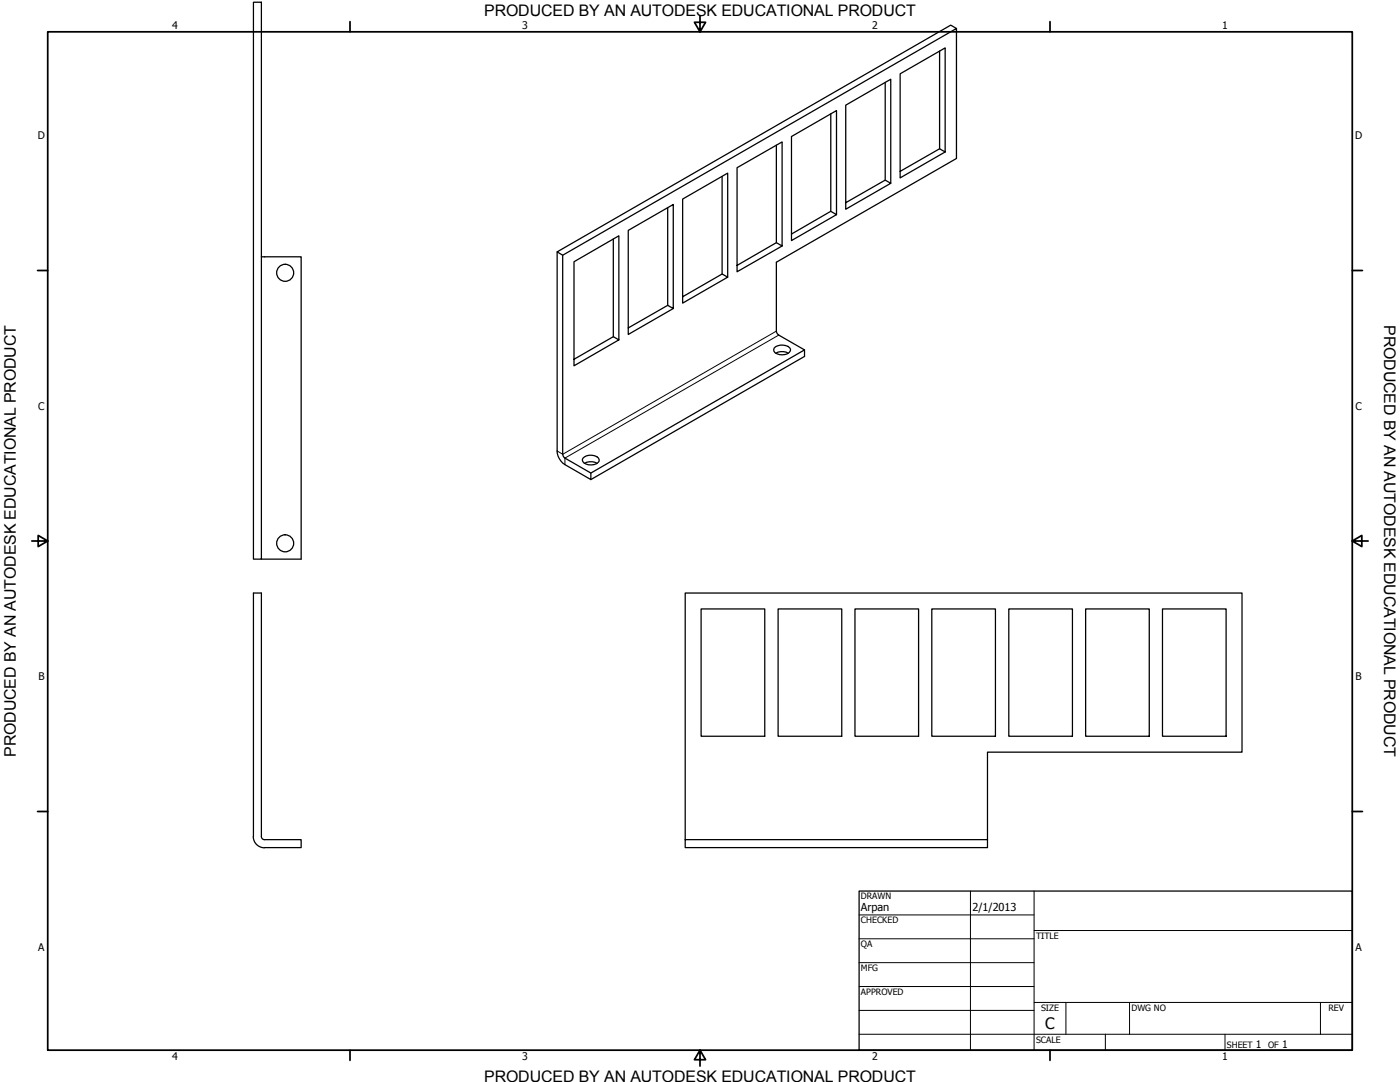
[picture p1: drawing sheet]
<svg xmlns="http://www.w3.org/2000/svg" width="559mm" height="432mm" viewBox="0 0 559 432" stroke-linecap="round" stroke-linejoin="round" font-family="sans-serif">
<!-- layer: Visible (ANSI) -->
<g fill="none" stroke="#000" stroke-width=".51">
<path d="M101.2 .9h3.1v222.2h-3.1zM381.8 11.4l-157.2 90.5-2.2-1.4 157.1-90.5 2.3 1.4v51.8l-71.9 41.4v27.5M353.3 32.9v39M375 20.4v39M309.9 57.9v38.9M331.6 45.4v38.9M288.2 70.4v38.9M355.5 73.2v-41.6l-17.9 10.4v41.5l17.9-10.3-2.2-1.3-15.7 9M377.3 60.6v-41.5l-18 10.4v41.5l18-10.4-2.3-1.2-15.7 9M244.8 95.4v39M266.5 82.9v39M312.2 98.2v-41.6l-18 10.3v41.6l18-10.3-2.3-1.4-15.7 9.1"/>
<path d="M333.9 85.7v-41.6l-18 10.4v41.5l18-10.3-2.3-1.4-15.7 9.1M104.3 102.5h15.9v120.6h-15.9M222.4 100.5v79.5a6.8 6.8 0 0 0 3.1 5.4l10.3 6v-2.6l-10.3-6M224.6 101.9v79.4M290.4 110.6v-41.5l-17.9 10.3v41.6l17.9-10.4-2.2-1.3-15.7 9.1M247 135.6v-41.5l-17.9 10.4v41.5l17.9-10.4-2.2-1.2-15.7 9M268.7 123.1v-41.5l-17.9 10.3v41.6l17.9-10.4-2.2-1.2-15.7 9M309.6 138.4a4.6 4.6 0 0 1 5.9 1 3.2 3.2 0 0 1-4.3 2.1 2.07 2.07 0 0 1-2.2-2.6zM310.8 133.7l10.3 5.9M309.6 141a5.1 5.1 0 0 1 5 0M232.7 182.9a4.3 4.3 0 0 1 6.4 .5 2.49 2.49 0 0 1-3.1 2.1 3.3 3.3 0 0 1-3.6-2zM233.3 184.9a5.1 5.1 0 0 1 5 0"/>
<path d="M235.8 188.8l85.3-49.2v2.6l-85.3 49.2M279.8 243h25.4v50.8h-25.4zM310.6 243h25.4v50.8h-25.4zM341.2 243h25.4v50.8h-25.4zM371.9 243h25.4v50.8h-25.4zM402.7 243h25.4v50.8h-25.4zM433.3 243h25.4v50.8h-25.4zM464 243h25.4v50.8h-25.4zM101.1 333.9a4.5 4.5 0 0 0 4.5 4.4M101.2 333.8v-97.1h3.1v97.1M104.3 333.9l.3 .7 1 .5h14.6v3.2h-14.6M273.5 335.1h120.6v-34.9h101.6v-63.5h-222.2v101.6h120.6v-3.2"/>
<circle cx="113.8" cy="108.9" r="3.4"/>
<circle cx="113.8" cy="216.8" r="3.4"/>
</g>
<!-- layer: Visible Narrow (ANSI) -->
<path d="M309.9 132.1l-85.3 49.2-2.2-1.3M310.8 133.7l-85.3 49.1v2.6" fill="none" stroke="#000" stroke-width=".4"/>
<path d="M309.9 132.1l.4 1.2 .5 .4M224.6 181.3l.9 1.5" fill="none" stroke="#000" stroke-width=".51"/>
<!-- layer: Border (ANSI) -->
<g fill="none" stroke="#000" stroke-width=".7">
<path d="M19 12.7h520.8v406.4h-520.8zM139.7 8.6v4.1M279.4 6.3v6.4l-2.2-3.8h4.4l-2.2 3.8M419.1 8.6v4.1M15 107.9h4M539.8 107.9h4M12.7 215.9h6.3l-3.8-2.2v4.4l3.8-2.2M539.8 215.9l3.8 2.2v-4.4l-3.8 2.2h6.3M15 323.8h4M539.8 323.8h4M139.7 419.1v4.1M279.4 419.1l2.2 3.8h-4.4l2.2-3.8v6.3"/>
<path d="M419.1 419.1v4.1"/>
</g>
<!-- layer: Title (ANSI) -->
<g fill="none" stroke="#000" stroke-width=".4">
<path d="M387.3 355.6v63.5M412.7 355.6v63.5M342.9 365.1h69.8M342.9 374.6h69.8M412.7 371.3h127.1M342.9 384.2h69.8M342.9 393.7h69.8M342.9 412.7h196.9M342.9 403.2h69.8M412.7 400h127.1M425.4 400v12.7M441.2 412.7v6.4"/>
<path d="M450.8 400v12.7M488.9 412.7v6.4M527 400v12.7"/>
</g>
<path d="M342.9 355.6h196.9v63.5h-196.9z" fill="none" stroke="#000" stroke-width=".51"/>
<g font-size="6.4">
<text x="552.4" y="129.8" transform="rotate(90 552.4 129.8)">PRODUCED BY AN AUTODESK EDUCATIONAL PRODUCT</text>
<text x="6.3" y="302" transform="rotate(-90 6.3 302)">PRODUCED BY AN AUTODESK EDUCATIONAL PRODUCT</text>
</g>
<g font-size="6.3">
<text x="193.3" y="6.3">PRODUCED BY AN AUTODESK EDUCATIONAL PRODUCT</text>
<text x="417.2" y="410.6">C</text>
<text x="193.3" y="431.8">PRODUCED BY AN AUTODESK EDUCATIONAL PRODUCT</text>
</g>
<g font-size="4.4">
<text x="343.7" y="363.5">Arpan</text>
<text x="388.1" y="363.7">2/1/2013</text>
</g>
<g font-size="4.2">
<text x="68.7" y="11.7">4</text>
<text x="208.4" y="11.7">3</text>
<text x="348.1" y="11.7">2</text>
<text x="487.8" y="11.7">1</text>
<text x="15.1" y="55.5">D</text>
<text x="540.9" y="55.5">D</text>
<text x="15.2" y="163.4">C</text>
<text x="541" y="163.4">C</text>
<text x="15.3" y="271.4">B</text>
<text x="541.1" y="271.4">B</text>
<text x="15.2" y="379.3">A</text>
<text x="541" y="379.3">A</text>
<text x="501.3" y="418.3">1</text>
<text x="511.8" y="418.3">1</text>
<text x="68.7" y="423.2">4</text>
<text x="208.4" y="423.2">3</text>
<text x="348.1" y="423.2">2</text>
<text x="487.8" y="423.2">1</text>
</g>
<g font-size="3.5">
<text x="343.7" y="358.9">DRAWN</text>
<text x="343.7" y="368.5">CHECKED</text>
<text x="413.5" y="374.6">TITLE</text>
<text x="343.7" y="378">QA</text>
<text x="343.7" y="387.5">MFG</text>
<text x="343.7" y="397.1">APPROVED</text>
<text x="415.5" y="403.4">SIZE</text>
<text x="451.6" y="403.4">DWG NO</text>
<text x="530.3" y="403.4">REV</text>
<text x="413.5" y="416.1">SCALE</text>
<text x="489.7" y="418.3">SHEET</text>
<text x="506.2" y="418.3">OF</text>
</g>
</svg>
